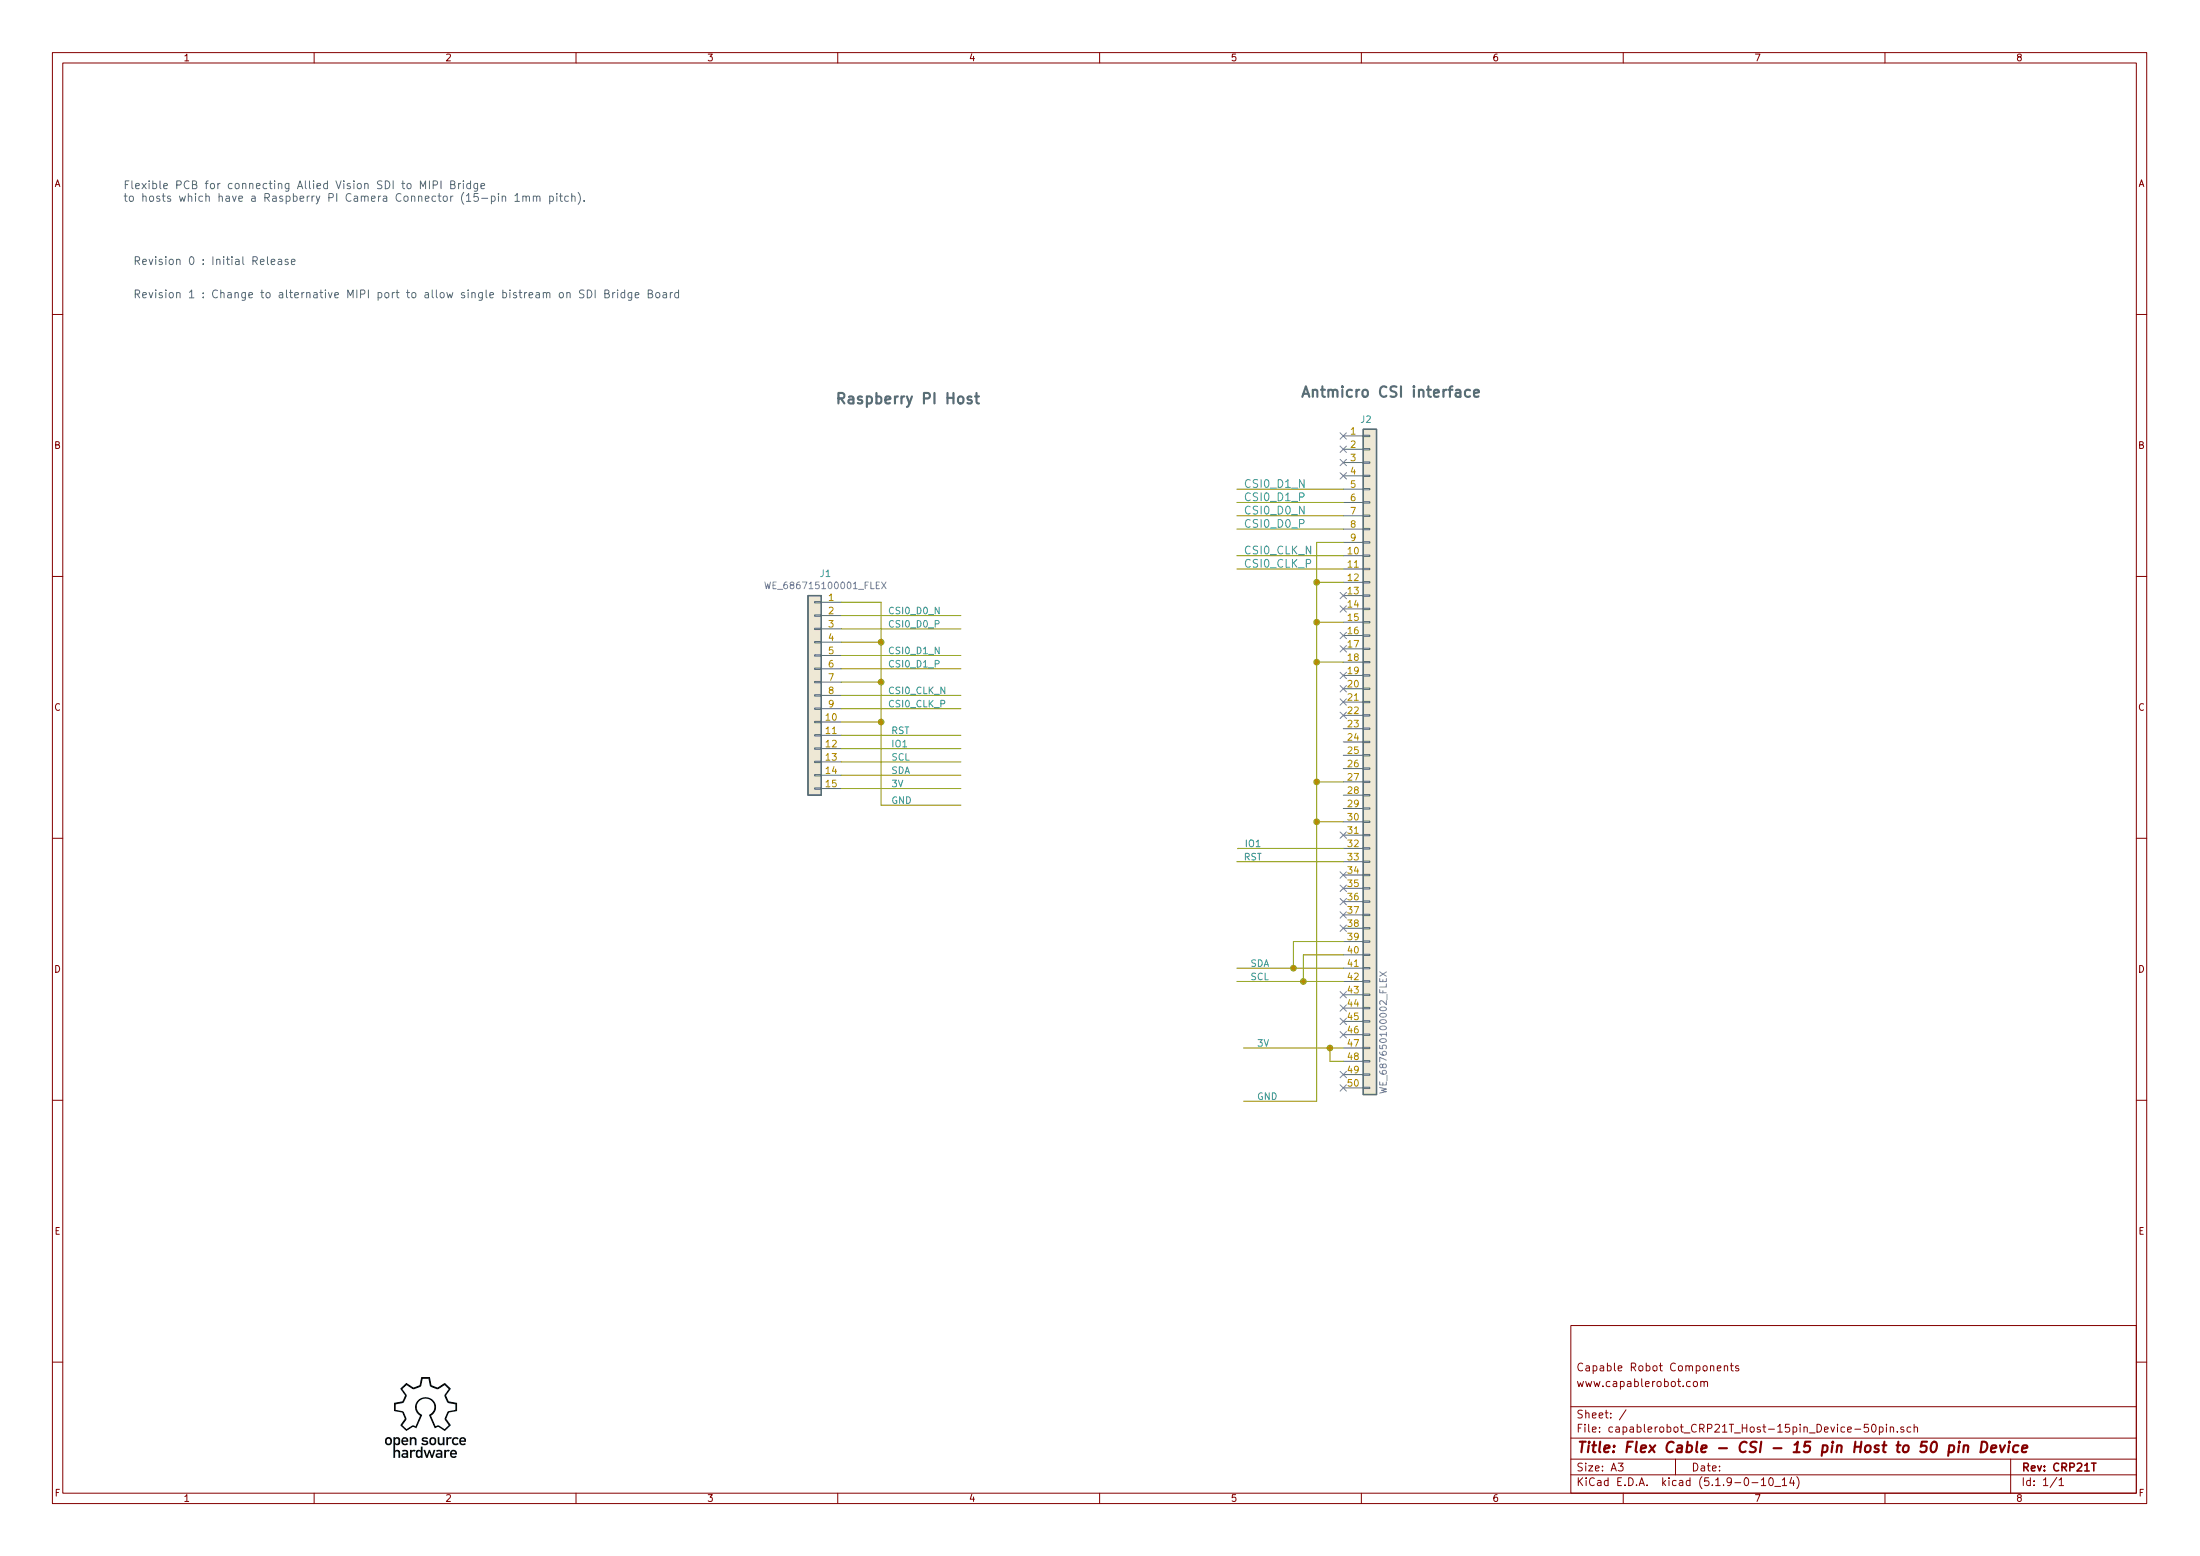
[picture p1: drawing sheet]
EESchema Schematic File Version 4
EELAYER 30 0
EELAYER END
$Descr A3 16535 11693
encoding utf-8
Sheet 1 1
Title "Flex Cable - CSI - 15 pin Host to 50 pin Device"
Date ""
Rev "CRP21T"
Comp ""
Comment1 "www.capablerobot.com"
Comment2 "Capable Robot Components"
Comment3 ""
Comment4 ""
$EndDescr
Text Notes 925  1525 0    59   ~ 0
Flexible PCB for connecting Allied Vision SDI to MIPI Bridge\nto hosts which have a Raspberry PI Camera Connector (15-pin 1mm pitch).
Text Label 6675 5325 0    50   ~ 0
CSI0_CLK_P
Text Label 6675 5225 0    50   ~ 0
CSI0_CLK_N
Text Label 6675 5025 0    50   ~ 0
CSI0_D1_P
Text Label 6675 4925 0    50   ~ 0
CSI0_D1_N
Text Label 6675 4725 0    50   ~ 0
CSI0_D0_P
Text Label 6675 4625 0    50   ~ 0
CSI0_D0_N
Wire Wire Line
	6325 5125 6625 5125
Wire Wire Line
	6625 5125 6625 5425
Connection ~ 6625 5425
Wire Wire Line
	6325 5425 6625 5425
Connection ~ 6625 5125
Wire Wire Line
	6625 4825 6625 5125
Wire Wire Line
	6325 4825 6625 4825
Wire Wire Line
	6325 4625 7225 4625
Wire Wire Line
	6325 4725 7225 4725
Wire Wire Line
	6325 4925 7225 4925
Wire Wire Line
	6325 5025 7225 5025
Wire Wire Line
	6325 5225 7225 5225
Wire Wire Line
	6325 5325 7225 5325
Wire Wire Line
	6625 6050 7225 6050
Text Label 6700 6050 0    50   ~ 0
GND
Text Notes 6275 3050 0    79   ~ 16
Raspberry PI Host
Text Notes 9775 3000 0    79   ~ 16
Antmicro CSI interface
NoConn ~ 10100 7575
NoConn ~ 10100 7475
NoConn ~ 10100 7675
NoConn ~ 10100 7775
NoConn ~ 10100 6975
NoConn ~ 10100 6875
NoConn ~ 10100 6775
NoConn ~ 10100 6675
NoConn ~ 10100 6575
NoConn ~ 10100 6275
NoConn ~ 10100 3275
NoConn ~ 10100 3375
NoConn ~ 10100 3475
NoConn ~ 10100 3575
NoConn ~ 10100 4475
NoConn ~ 10100 4575
NoConn ~ 10100 4775
NoConn ~ 10100 4875
Text Label 9450 8275 0    50   ~ 0
GND
Wire Wire Line
	9900 8275 9350 8275
Text Label 9400 7275 0    50   ~ 0
SDA
Text Label 9400 7375 0    50   ~ 0
SCL
Wire Wire Line
	10100 7375 9800 7375
Wire Wire Line
	10100 7275 9725 7275
Wire Wire Line
	9900 6175 9900 8275
Connection ~ 9900 6175
Wire Wire Line
	10100 6175 9900 6175
Wire Wire Line
	9900 5875 9900 6175
Connection ~ 9900 5875
Wire Wire Line
	10100 5875 9900 5875
Wire Wire Line
	9900 4975 9900 5875
Connection ~ 9900 4975
Wire Wire Line
	10100 4975 9900 4975
Wire Wire Line
	9900 4675 9900 4975
Connection ~ 9900 4675
Wire Wire Line
	10100 4675 9900 4675
Wire Wire Line
	9900 4375 9900 4675
Connection ~ 9900 4375
Wire Wire Line
	9900 4075 9900 4375
Wire Wire Line
	10100 4375 9900 4375
Wire Wire Line
	10100 4075 9900 4075
$Comp
L antmicro-alvium-flex-csi-adapter:WE_687650100002_FLEX J2
U 1 1
P 10300 4875
F 0 "J2" H 10225 6600 50  0000 L CNN
F 1 "WE_687650100002_FLEX" V 10400 1525 50  0000 L CNN
F 2 "antmicro-alvium-flex-csi-adapter-footprints:WE_687650100002_FLEX" H 10100 1325 50  0001 C CNN
F 3 "" H 10300 1225 50  0001 C CNN
F 4 "687650100002" H 10700 4275 60  0001 L CNN "MPN"
F 5 "Wurth Elektronik " H 10950 3075 60  0001 L CNN "Manufacturer"
	1    10300 4875
	1    0    0    -1  
$EndComp
Text Label 9357 6375 0    50   ~ 0
IO1
Wire Wire Line
	9308 6375 9308 6378
Wire Wire Line
	10100 7875 10000 7875
Wire Wire Line
	10100 7975 10000 7975
Wire Wire Line
	10000 7975 10000 7875
Connection ~ 10000 7875
Wire Wire Line
	10000 7875 9350 7875
Text Label 9450 7875 0    50   ~ 0
3V
NoConn ~ 10100 8075
NoConn ~ 10100 8175
$Comp
L antmicro-alvium-flex-csi-adapter:WE_686715100001_FLEX J1
U 1 1
P 6125 5525
F 0 "J1" H 6043 6742 50  0000 C CNN
F 1 "WE_686715100001_FLEX" H 6043 6651 50  0000 C CNN
F 2 "antmicro-alvium-flex-csi-adapter-footprints:WE_ 686715100001_FLEX" H 6125 4875 50  0001 C CNN
F 3 "" H 6200 3975 50  0001 C CNN
F 4 "686715100001" H 6400 5725 60  0001 L CNN "MPN"
F 5 "Wurth Elektronik " H 6400 5600 60  0001 L CNN "Manufacturer"
	1    6125 5525
	-1   0    0    -1  
$EndComp
Wire Wire Line
	6625 5425 6625 6050
Wire Wire Line
	6325 4525 6625 4525
Wire Wire Line
	6625 4525 6625 4825
Connection ~ 6625 4825
Wire Wire Line
	6325 5925 7225 5925
Text Label 6700 5925 0    50   ~ 0
3V
Wire Wire Line
	6325 5825 7225 5825
Wire Wire Line
	6325 5725 7225 5725
Text Label 6700 5725 0    50   ~ 0
SCL
Text Label 6700 5825 0    50   ~ 0
SDA
Wire Wire Line
	6325 5525 7225 5525
Wire Wire Line
	6325 5625 7225 5625
Text Label 6700 5525 0    50   ~ 0
RST
Text Label 6700 5625 0    50   ~ 0
IO1
NoConn ~ 10100 5375
NoConn ~ 10100 5275
NoConn ~ 10100 5175
NoConn ~ 10100 5075
Wire Wire Line
	10100 6375 9308 6375
Wire Wire Line
	10100 6475 9300 6475
Text Label 9350 6475 0    50   ~ 0
RST
Wire Wire Line
	10100 7175 9800 7175
Wire Wire Line
	9800 7175 9800 7375
Connection ~ 9800 7375
Wire Wire Line
	9800 7375 9300 7375
Wire Wire Line
	10100 7075 9725 7075
Wire Wire Line
	9725 7075 9725 7275
Connection ~ 9725 7275
Wire Wire Line
	9725 7275 9300 7275
Text Notes 1000 2000 0    59   ~ 0
Revision 0 : Initial Release
Text Notes 1000 2250 0    59   ~ 0
Revision 1 : Change to alternative MIPI port to allow single bistream on SDI Bridge Board
Wire Wire Line
	10100 4275 9300 4275
Wire Wire Line
	10100 4175 9300 4175
Wire Wire Line
	10100 3975 9300 3975
Wire Wire Line
	10100 3875 9300 3875
Wire Wire Line
	10100 3775 9300 3775
Wire Wire Line
	10100 3675 9300 3675
Text Label 9350 4275 0    59   ~ 0
CSI0_CLK_P
Text Label 9350 4175 0    59   ~ 0
CSI0_CLK_N
Text Label 9350 3975 0    59   ~ 0
CSI0_D0_P
Text Label 9350 3875 0    59   ~ 0
CSI0_D0_N
Text Label 9350 3775 0    59   ~ 0
CSI0_D1_P
Text Label 9350 3675 0    59   ~ 0
CSI0_D1_N
$EndSCHEMATC
